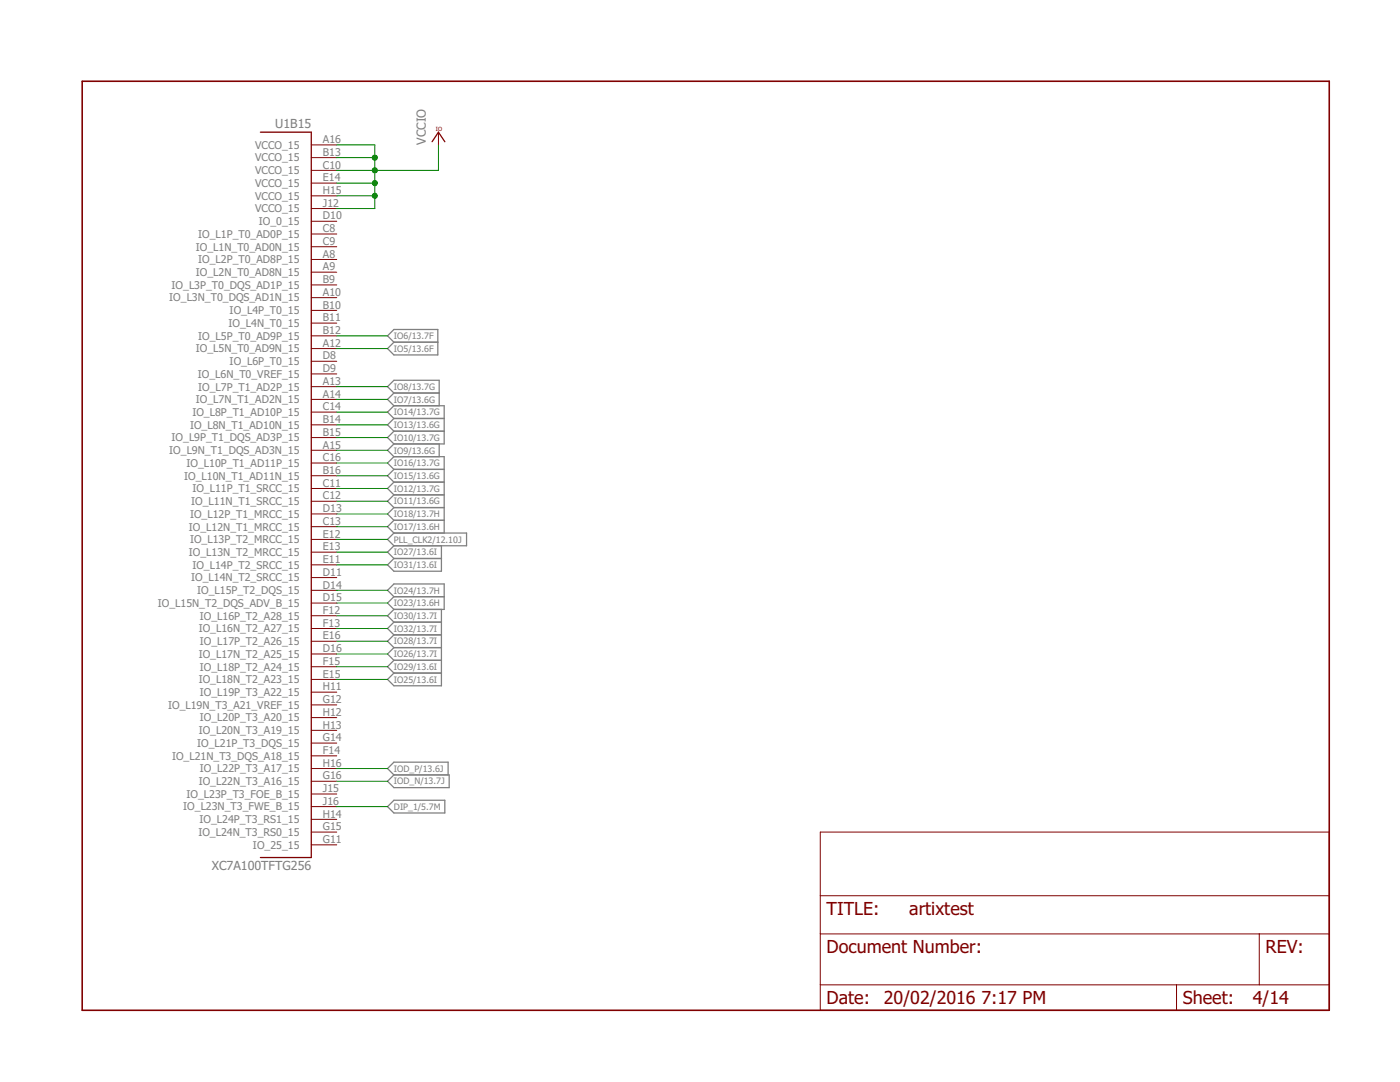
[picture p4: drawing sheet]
<svg xmlns="http://www.w3.org/2000/svg" width="279mm" height="216mm" viewBox="0 0 279 216" stroke-linecap="round" stroke-linejoin="round" font-family="sans-serif">
<g fill="none" stroke="#808080" stroke-width=".25">
<path d="M77.3 67l1.3-1.3h8.8v5.1h-8.8l-1.3-1.2 1.3-1.3zM78.6 78.4l-1.3-1.2 1.3-1.3h9.1v5.1M78.6 78.4h9.1M78.6 78.4l-1.3 1.3 1.3 1.3M78.6 68.3h8.8M78.6 81h10v7.6h-10M78.6 86l-1.3 1.3 1.3 1.3M78.6 86h10M78.6 91.1h10v15.3M78.6 88.6l-1.3 1.3 1.3 1.2M78.6 81l-1.3 1.2 1.3 1.3M78.6 83.5h10"/>
<path d="M78.6 83.5l-1.3 1.3 1.3 1.2M78.6 96.2l-1.3 1.3 1.3 1.2M78.6 96.2h10M78.6 98.7h10M78.6 98.7l-1.3 1.3 1.3 1.3M78.6 91.1l-1.3 1.3 1.3 1.3M78.6 93.7h10M78.6 93.7l-1.3 1.2 1.3 1.3M87.7 88.6v2.5M78.6 119.1l-1.3-1.3 1.3-1.3h10v5.1h-10M78.6 101.3h10M78.6 101.3l-1.3 1.3 1.3 1.2"/>
<path d="M78.6 103.8h10M78.6 103.8l-1.3 1.3 1.3 1.3M78.6 106.4h14.5v2.5h-14.5M78.6 119.1h10M78.6 119.1l-1.3 1.2 1.3 1.3M78.6 108.9l-1.3 1.3 1.3 1.2M78.6 111.4h9.5M78.6 106.4l-1.3 1.2 1.3 1.3M88.1 108.9v5.1h-9.5l-1.3-1.3 1.3-1.3M78.6 121.6l-1.3 1.3 1.3 1.2M78.6 124.1h9.5M78.6 129.2l-1.3 1.3 1.3 1.3"/>
<path d="M78.6 129.2h9.5M78.6 131.8h9.5M78.6 134.3h9.5M78.6 126.7l-1.3 1.3 1.3 1.2M78.6 126.7h9.5M78.6 124.1l-1.3 1.3 1.3 1.3M78.6 131.8l-1.3 1.2 1.3 1.3M88.1 121.6v15.2h-9.5l-1.3-1.2 1.3-1.3M78.6 154.6l-1.3-1.2 1.3-1.3h10.8v2.5M78.6 154.6h11v2.6h-11l-1.3-1.3zM77.3 161l1.3-1.3h10.2v2.5h-10.2z"/>
</g>
<path d="M16.4 16.2h248.9v185.4h-248.9z" fill="none" stroke="#800000" stroke-width=".32"/>
<g fill="none" stroke="#800000" stroke-width=".2">
<path d="M62.1 28.9h5.1M62.1 31.5h5.1M62.1 34h5.1M62.1 36.5h5.1M62.1 39.1h5.1M87.5 26.4v2.5M62.1 41.6h5.1M62.1 44.2h5.1M62.1 46.7h5.1M62.1 49.2h5.1M62.1 51.8h5.1M62.1 54.3h5.1"/>
<path d="M62.1 56.9h5.1M62.1 59.4h5.1M62.1 61.9h5.1M62.1 64.5h5.1M62.1 67h5.1M62.1 69.6h5.1M62.1 72.1h5.1M62.1 74.6h5.1M62.1 77.2h5.1M62.1 79.7h5.1M62.1 82.2h5.1M62.1 84.8h5.1"/>
<path d="M62.1 87.3h5.1M62.1 89.9h5.1M62.1 92.4h5.1M62.1 94.9h5.1M62.1 97.5h5.1M62.1 100h5.1M62.1 102.6h5.1M62.1 105.1h5.1M62.1 107.6h5.1M62.1 110.2h5.1M62.1 112.7h5.1M62.1 115.3h5.1"/>
<path d="M62.1 117.8h5.1M62.1 120.3h5.1M62.1 122.9h5.1M62.1 125.4h5.1M62.1 128h5.1M62.1 130.5h5.1M62.1 133h5.1M62.1 135.6h5.1M62.1 138.1h5.1M62.1 140.7h5.1M62.1 143.2h5.1M62.1 145.7h5.1"/>
<path d="M62.1 148.3h5.1M62.1 150.8h5.1M62.1 153.4h5.1M62.1 155.9h5.1M62.1 158.4h5.1M62.1 166h5.1M62.1 161h5.1M62.1 163.5h5.1M62.1 168.6h5.1M163.7 166h101.6v35.6h-101.6zM163.7 178.7h101.6M163.7 186.4h101.6"/>
<path d="M163.7 196.5h101.6M234.8 196.5v5.1M251.3 186.4v10.1"/>
</g>
<path d="M52 26.4h10.1v144.7h-10.1M86.2 28.3l1.3-1.9 1.3 1.9" fill="none" stroke="#800000" stroke-width=".25"/>
<g fill="none" stroke="#008000" stroke-width=".2">
<path d="M67.2 28.9h7.6v12.7h-7.6M67.2 31.5h7.6M67.2 36.5h7.6M67.2 39.1h7.6M87.5 28.9v5.1h-20.3M67.2 77.2h10.1M67.2 79.7h10.1M67.2 67h10.1M67.2 69.6h10.1M67.2 87.3h10.1M67.2 89.9h10.1M67.2 82.2h10.1"/>
<path d="M67.2 84.8h10.1M67.2 97.5h10.1M67.2 92.4h10.1M67.2 94.9h10.1M67.2 100h10.1M67.2 102.6h10.1M67.2 105.1h10.1M67.2 117.8h10.1M67.2 110.2h10.1M67.2 107.6h10.1M67.2 112.7h10.1M67.2 120.3h10.1"/>
<path d="M67.2 122.9h10.1M67.2 130.5h10.1M67.2 135.6h10.1M67.2 128h10.1M67.2 125.4h10.1M67.2 133h10.1M67.2 153.4h10.1M67.2 155.9h10.1M67.2 161h10.1"/>
</g>
<g fill="#008000" stroke="#008000" stroke-width=".2">
<circle cx="74.8" cy="31.5" r=".51"/>
<circle cx="74.8" cy="34" r=".51"/>
<circle cx="74.8" cy="36.5" r=".51"/>
<circle cx="74.8" cy="39.1" r=".51"/>
</g>
<g font-size="3.6" fill="#800000">
<text x="165" y="182.5">TITLE:</text>
<text x="181.5" y="182.5">artixtest</text>
<text x="165" y="190.2">Document Number:</text>
<text x="252.6" y="190.2">REV:</text>
<text x="165" y="200.3">Date:</text>
<text x="176.4" y="200.3">20/02/2016</text>
<text x="195.8" y="200.3">7:17 PM</text>
<text x="236.1" y="200.3">Sheet:</text>
<text x="250" y="200.3">4/14</text>
</g>
<g font-size="2.5" fill="#808080">
<text x="54.9" y="25.6">U1B15</text>
<text x="85" y="28.9" transform="rotate(-90 85 28.9)">VCCIO</text>
<text x="42.3" y="173.7">XC7A100TFTG256</text>
</g>
<g font-size="2.1" fill="#808080">
<text x="50.9" y="29.7">VCCO_15</text>
<text x="64.5" y="28.6">A16</text>
<text x="50.9" y="32.2">VCCO_15</text>
<text x="50.9" y="34.8">VCCO_15</text>
<text x="64.5" y="31.1">B13</text>
<text x="64.5" y="33.6">C10</text>
<text x="50.9" y="37.3">VCCO_15</text>
<text x="50.9" y="39.8">VCCO_15</text>
<text x="64.5" y="36.2">E14</text>
<text x="64.5" y="38.7">H15</text>
<text x="64.5" y="41.3">J12</text>
<text x="39.6" y="47.5">IO_L1P_T0_AD0P_15</text>
<text x="50.9" y="42.4">VCCO_15</text>
<text x="51.7" y="44.9">IO_0_15</text>
<text x="64.5" y="43.8">D10</text>
<text x="64.5" y="46.3">C8</text>
<text x="39.1" y="50">IO_L1N_T0_AD0N_15</text>
<text x="39.6" y="52.5">IO_L2P_T0_AD8P_15</text>
<text x="64.5" y="48.9">C9</text>
<text x="64.5" y="51.4">A8</text>
<text x="64.5" y="54">A9</text>
<text x="34.3" y="57.6">IO_L3P_T0_DQS_AD1P_15</text>
<text x="39.1" y="55.1">IO_L2N_T0_AD8N_15</text>
<text x="64.5" y="56.5">B9</text>
<text x="64.5" y="59">A10</text>
<text x="33.8" y="60.1">IO_L3N_T0_DQS_AD1N_15</text>
<text x="45.6" y="65.2">IO_L4N_T0_15</text>
<text x="45.8" y="62.7">IO_L4P_T0_15</text>
<text x="64.5" y="61.6">B10</text>
<text x="64.5" y="64.1">B11</text>
<text x="39.1" y="70.3">IO_L5N_T0_AD9N_15</text>
<text x="39.6" y="67.8">IO_L5P_T0_AD9P_15</text>
<text x="64.5" y="66.6">B12</text>
<text x="64.5" y="69.2">A12</text>
<text x="64.5" y="71.7">D8</text>
<text x="39.5" y="75.4">IO_L6N_T0_VREF_15</text>
<text x="39.6" y="77.9">IO_L7P_T1_AD2P_15</text>
<text x="45.8" y="72.8">IO_L6P_T0_15</text>
<text x="64.5" y="74.3">D9</text>
<text x="64.5" y="76.8">A13</text>
<text x="38.4" y="83">IO_L8P_T1_AD10P_15</text>
<text x="39.1" y="80.5">IO_L7N_T1_AD2N_15</text>
<text x="64.5" y="79.3">A14</text>
<text x="64.5" y="81.9">C14</text>
<text x="34.3" y="88.1">IO_L9P_T1_DQS_AD3P_15</text>
<text x="37.9" y="85.5">IO_L8N_T1_AD10N_15</text>
<text x="64.5" y="84.4">B14</text>
<text x="64.5" y="87">B15</text>
<text x="64.5" y="89.5">A15</text>
<text x="33.8" y="90.6">IO_L9N_T1_DQS_AD3N_15</text>
<text x="36.8" y="95.7">IO_L10N_T1_AD11N_15</text>
<text x="37.2" y="93.2">IO_L10P_T1_AD11P_15</text>
<text x="64.5" y="92">C16</text>
<text x="64.5" y="94.6">B16</text>
<text x="38.2" y="100.8">IO_L11N_T1_SRCC_15</text>
<text x="38.4" y="98.2">IO_L11P_T1_SRCC_15</text>
<text x="64.5" y="97.1">C11</text>
<text x="64.5" y="99.7">C12</text>
<text x="37.7" y="105.9">IO_L12N_T1_MRCC_15</text>
<text x="37.9" y="103.3">IO_L12P_T1_MRCC_15</text>
<text x="64.5" y="102.2">D13</text>
<text x="64.5" y="104.7">C13</text>
<text x="64.5" y="107.3">E12</text>
<text x="37.7" y="110.9">IO_L13N_T2_MRCC_15</text>
<text x="37.9" y="108.4">IO_L13P_T2_MRCC_15</text>
<text x="38.4" y="113.5">IO_L14P_T2_SRCC_15</text>
<text x="64.5" y="109.8">E13</text>
<text x="64.5" y="112.4">E11</text>
<text x="38.2" y="116">IO_L14N_T2_SRCC_15</text>
<text x="39.4" y="118.6">IO_L15P_T2_DQS_15</text>
<text x="64.5" y="114.9">D11</text>
<text x="64.5" y="117.4">D14</text>
<text x="64.5" y="120">D15</text>
<text x="31.5" y="121.1">IO_L15N_T2_DQS_ADV_B_15</text>
<text x="39.9" y="123.6">IO_L16P_T2_A28_15</text>
<text x="64.5" y="122.5">F12</text>
<text x="64.5" y="125.1">F13</text>
<text x="39.6" y="126.2">IO_L16N_T2_A27_15</text>
<text x="39.6" y="131.3">IO_L17N_T2_A25_15</text>
<text x="39.9" y="128.7">IO_L17P_T2_A26_15</text>
<text x="64.5" y="127.6">E16</text>
<text x="64.5" y="130.1">D16</text>
<text x="39.6" y="136.3">IO_L18N_T2_A23_15</text>
<text x="39.9" y="133.8">IO_L18P_T2_A24_15</text>
<text x="64.5" y="132.7">F15</text>
<text x="64.5" y="135.2">E15</text>
<text x="64.5" y="137.8">H11</text>
<text x="33.6" y="141.4">IO_L19N_T3_A21_VREF_15</text>
<text x="39.9" y="138.9">IO_L19P_T3_A22_15</text>
<text x="39.9" y="143.9">IO_L20P_T3_A20_15</text>
<text x="64.5" y="140.3">G12</text>
<text x="64.5" y="142.8">H12</text>
<text x="39.4" y="149">IO_L21P_T3_DQS_15</text>
<text x="39.6" y="146.5">IO_L20N_T3_A19_15</text>
<text x="64.5" y="145.4">H13</text>
<text x="64.5" y="147.9">G14</text>
<text x="34.3" y="151.6">IO_L21N_T3_DQS_A18_15</text>
<text x="39.9" y="154.1">IO_L22P_T3_A17_15</text>
<text x="64.5" y="150.4">F14</text>
<text x="64.5" y="153">H16</text>
<text x="64.5" y="155.5">G16</text>
<text x="36.6" y="161.7">IO_L23N_T3_FWE_B_15</text>
<text x="37.2" y="159.2">IO_L23P_T3_FOE_B_15</text>
<text x="39.6" y="156.6">IO_L22N_T3_A16_15</text>
<text x="64.5" y="158.1">J15</text>
<text x="64.5" y="160.6">J16</text>
<text x="39.6" y="166.8">IO_L24N_T3_RS0_15</text>
<text x="39.8" y="164.3">IO_L24P_T3_RS1_15</text>
<text x="64.5" y="163.1">H14</text>
<text x="64.5" y="165.7">G15</text>
<text x="50.5" y="169.3">IO_25_15</text>
<text x="64.5" y="168.2">G11</text>
</g>
<g font-size="1.8" fill="#808080">
<text x="78.6" y="67.6">IO6/13.7F</text>
<text x="78.6" y="70.2">IO5/13.6F</text>
<text x="78.6" y="77.8">IO8/13.7G</text>
<text x="78.6" y="80.3">IO7/13.6G</text>
<text x="78.6" y="82.9">IO14/13.7G</text>
<text x="78.6" y="88">IO10/13.7G</text>
<text x="78.6" y="85.4">IO13/13.6G</text>
<text x="78.6" y="90.5">IO9/13.6G</text>
<text x="78.6" y="93">IO16/13.7G</text>
<text x="78.6" y="95.6">IO15/13.6G</text>
<text x="78.6" y="98.1">IO12/13.7G</text>
<text x="78.6" y="100.7">IO11/13.6G</text>
<text x="78.6" y="103.2">IO18/13.7H</text>
<text x="78.6" y="105.7">IO17/13.6H</text>
<text x="78.6" y="110.8">IO27/13.6I</text>
<text x="78.6" y="108.3">PLL_CLK2/12.10J</text>
<text x="78.6" y="113.3">IO31/13.6I</text>
<text x="78.6" y="118.4">IO24/13.7H</text>
<text x="78.6" y="121">IO23/13.6H</text>
<text x="78.6" y="123.5">IO30/13.7I</text>
<text x="78.6" y="131.1">IO26/13.7I</text>
<text x="78.6" y="128.6">IO28/13.7I</text>
<text x="78.6" y="126">IO32/13.7I</text>
<text x="78.6" y="136.2">IO25/13.6I</text>
<text x="78.6" y="133.7">IO29/13.6I</text>
<text x="78.6" y="154">IOD_P/13.6J</text>
<text x="78.6" y="156.5">IOD_N/13.7J</text>
<text x="78.6" y="161.6">DIP_1/5.7M</text>
</g>
<text font-size="1.1" fill="#800000" x="87" y="26.1">IO</text>
</svg>
